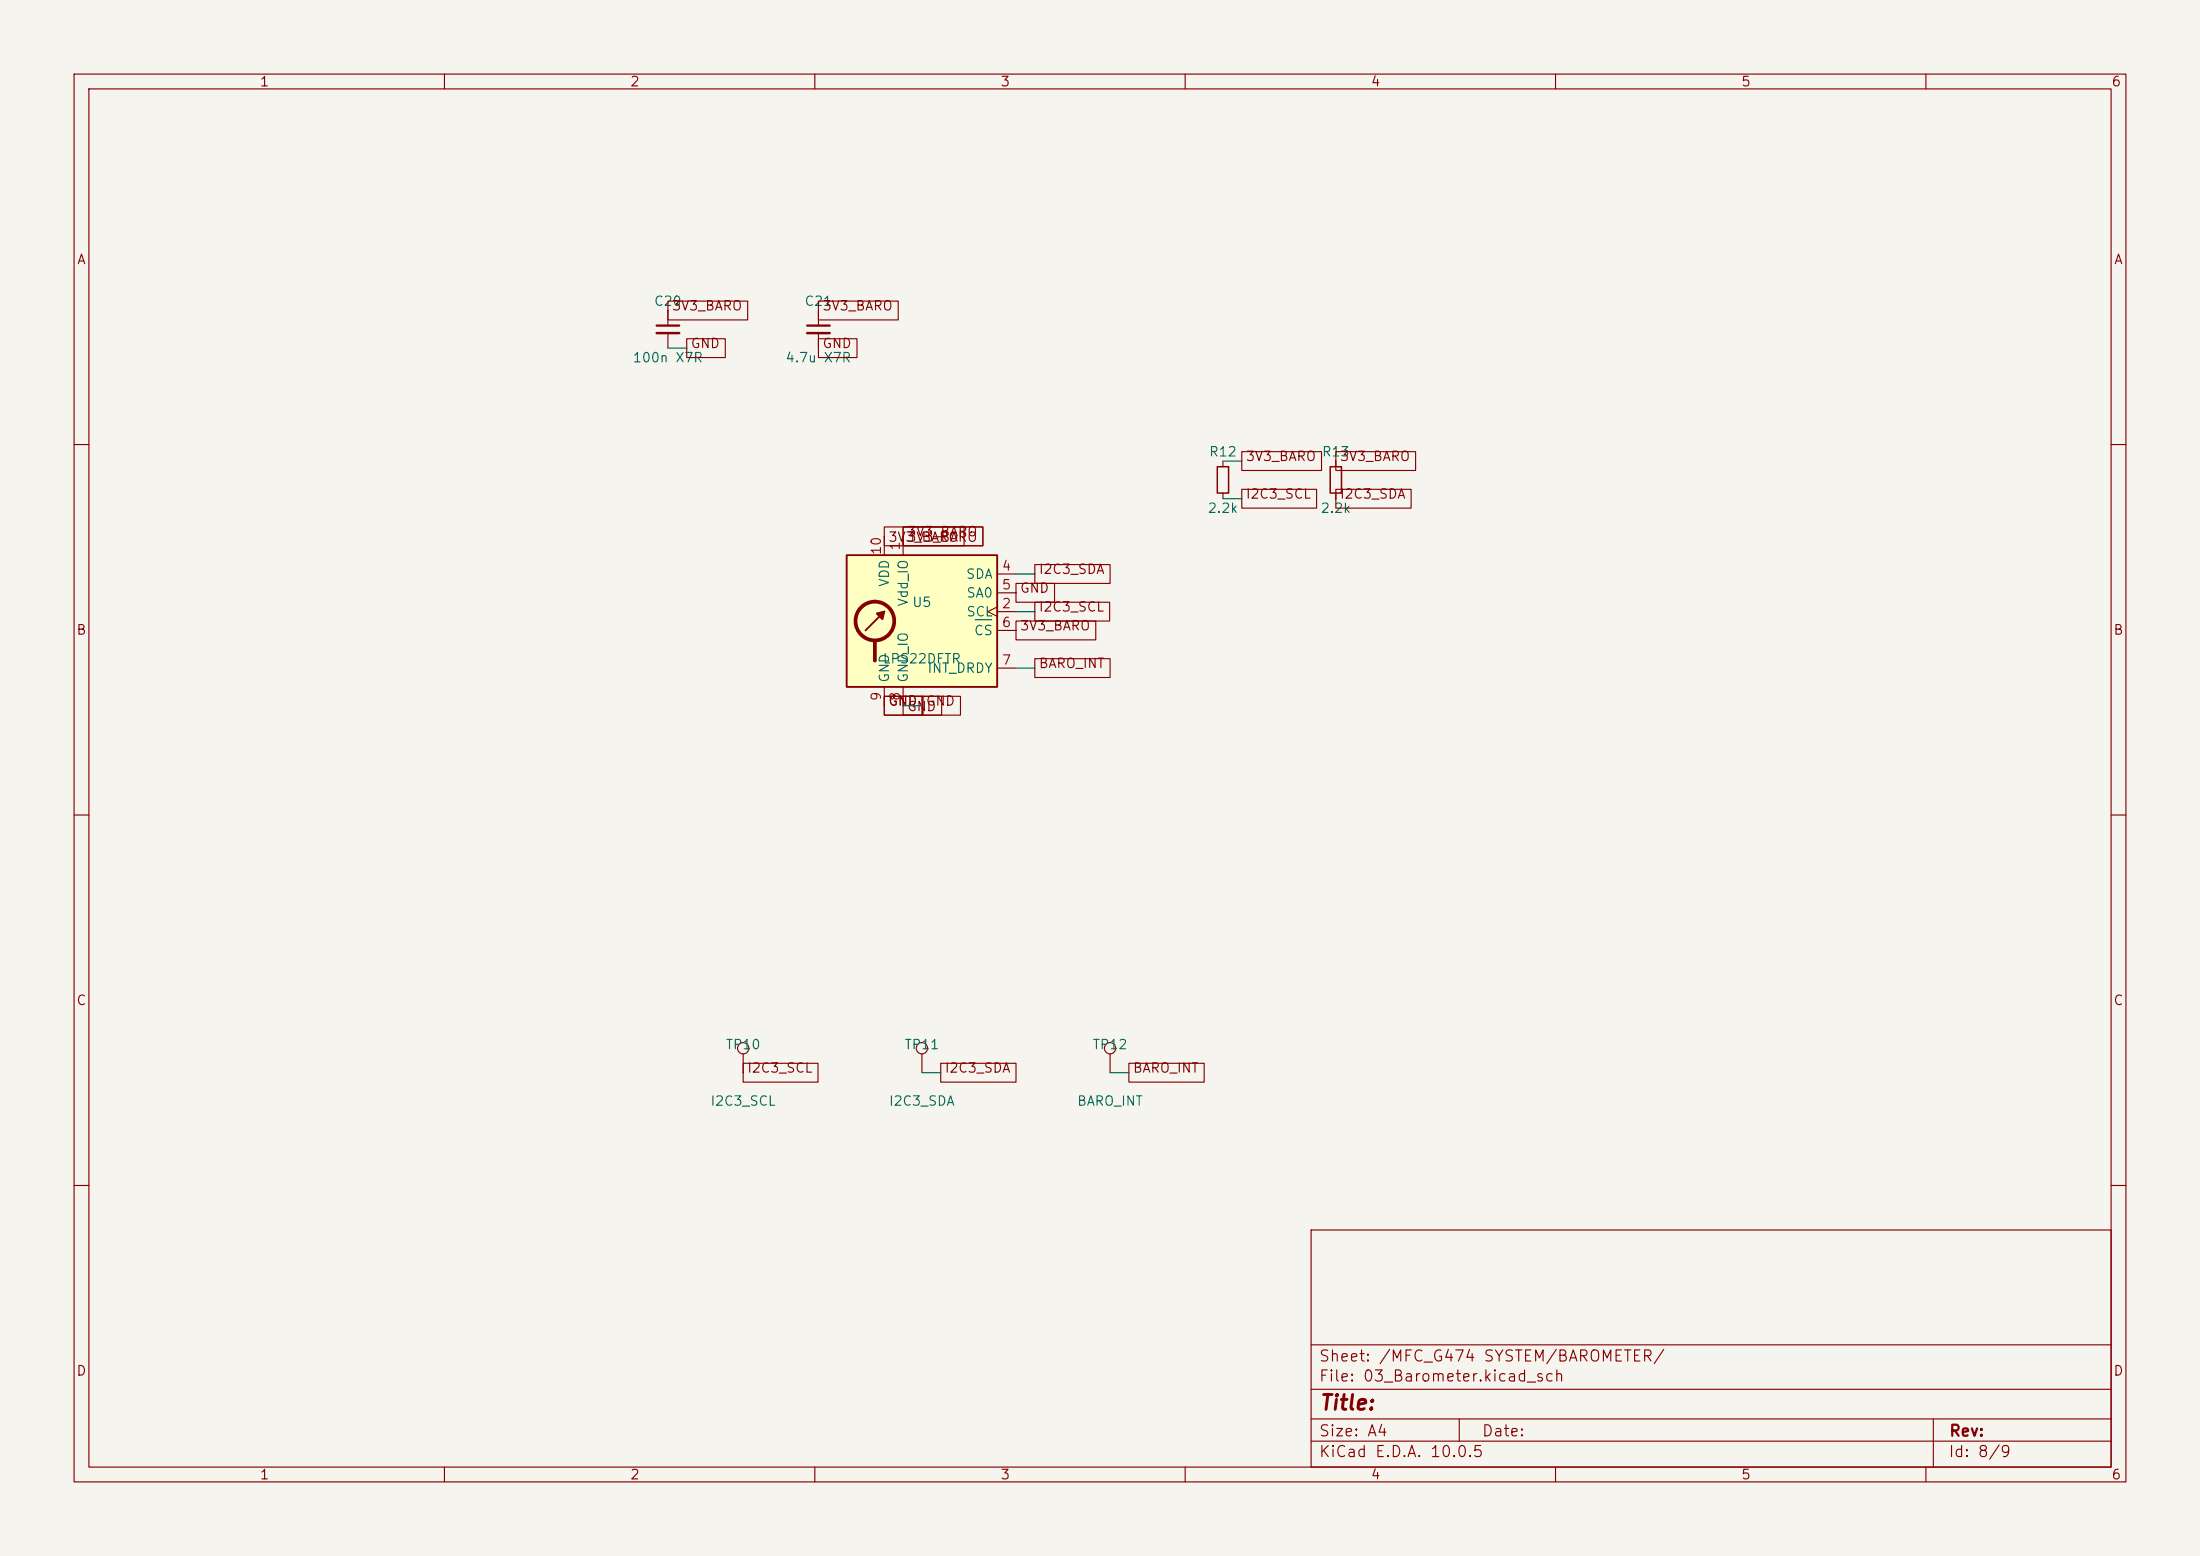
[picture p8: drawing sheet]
(kicad_sch
 (version 20260306)
 (generator "eeschema")
 (generator_version "10.0")
 (paper "A4")
 (lib_symbols
  (symbol "Connector:TestPoint"
   (pin_numbers (hide yes))
   (pin_names
    (offset 0.762) (hide yes)) (exclude_from_sim no) (in_bom yes) (on_board yes)
   (in_pos_files yes)
   (duplicate_pin_numbers_are_jumpers no)
   (property "Reference" "TP" (at 0 6.858 0) (show_name no) (do_not_autoplace no) (effects (font (size 1.27 1.27))))
   (property "Value" "TestPoint" (at 0 5.08 0) (show_name no) (do_not_autoplace no) (effects (font (size 1.27 1.27))))
   (property "Footprint" "" (at 5.08 0 0) (show_name no) (do_not_autoplace no) (hide yes) (effects (font (size 1.27 1.27))))
   (property "Datasheet" "" (at 5.08 0 0) (show_name no) (do_not_autoplace no) (hide yes) (effects (font (size 1.27 1.27))))
   (property "Description" "test point" (at 0 0 0) (show_name no) (do_not_autoplace no) (hide yes) (effects (font (size 1.27 1.27))))
   (symbol "TestPoint_0_1"
    (circle (center 0 3.302) (radius 0.762) (stroke (width 0) (type default)) (fill (type none))))
   (symbol "TestPoint_1_1"
    (pin passive line (at 0 0 90) (length 2.54) (name "1" (effects (font (size 1.27 1.27)))) (number "1" (effects (font (size 1.27 1.27))))))
   (embedded_fonts no))
  (symbol "Device:C_Small"
   (pin_numbers (hide yes))
   (pin_names
    (offset 0.254) (hide yes)) (exclude_from_sim no) (in_bom yes) (on_board yes)
   (in_pos_files yes)
   (duplicate_pin_numbers_are_jumpers no)
   (property "Reference" "C" (at 0.254 1.778 0) (show_name no) (do_not_autoplace no) (effects (font (size 1.27 1.27)) (justify left)))
   (property "Value" "C_Small" (at 0.254 -2.032 0) (show_name no) (do_not_autoplace no) (effects (font (size 1.27 1.27)) (justify left)))
   (property "Footprint" "" (at 0 0 0) (show_name no) (do_not_autoplace no) (hide yes) (effects (font (size 1.27 1.27))))
   (property "Datasheet" "" (at 0 0 0) (show_name no) (do_not_autoplace no) (hide yes) (effects (font (size 1.27 1.27))))
   (property "Description" "Unpolarized capacitor, small symbol" (at 0 0 0) (show_name no) (do_not_autoplace no) (hide yes) (effects (font (size 1.27 1.27))))
   (symbol "C_Small_0_1"
    (polyline (pts (xy -1.524 0.508) (xy 1.524 0.508)) (stroke (width 0.3048) (type default)) (fill (type none)))
    (polyline (pts (xy -1.524 -0.508) (xy 1.524 -0.508)) (stroke (width 0.3302) (type default)) (fill (type none))))
   (symbol "C_Small_1_1"
    (pin passive line (at 0 2.54 270) (length 2.032) (name "" (effects (font (size 1.27 1.27)))) (number "1" (effects (font (size 1.27 1.27)))))
    (pin passive line (at 0 -2.54 90) (length 2.032) (name "" (effects (font (size 1.27 1.27)))) (number "2" (effects (font (size 1.27 1.27))))))
   (embedded_fonts no))
  (symbol "Device:R_Small"
   (pin_numbers (hide yes))
   (pin_names
    (offset 0.254) (hide yes)) (exclude_from_sim no) (in_bom yes) (on_board yes)
   (in_pos_files yes)
   (duplicate_pin_numbers_are_jumpers no)
   (property "Reference" "R" (at 0 0 90) (show_name no) (do_not_autoplace no) (effects (font (size 1.016 1.016))))
   (property "Value" "R_Small" (at 1.778 0 90) (show_name no) (do_not_autoplace no) (effects (font (size 1.27 1.27))))
   (property "Footprint" "" (at 0 0 0) (show_name no) (do_not_autoplace no) (hide yes) (effects (font (size 1.27 1.27))))
   (property "Datasheet" "" (at 0 0 0) (show_name no) (do_not_autoplace no) (hide yes) (effects (font (size 1.27 1.27))))
   (property "Description" "Resistor, small symbol" (at 0 0 0) (show_name no) (do_not_autoplace no) (hide yes) (effects (font (size 1.27 1.27))))
   (symbol "R_Small_0_1"
    (rectangle (start -0.762 1.778) (end 0.762 -1.778) (stroke (width 0.2032) (type default)) (fill (type none))))
   (symbol "R_Small_1_1"
    (pin passive line (at 0 2.54 270) (length 0.762) (name "" (effects (font (size 1.27 1.27)))) (number "1" (effects (font (size 1.27 1.27)))))
    (pin passive line (at 0 -2.54 90) (length 0.762) (name "" (effects (font (size 1.27 1.27)))) (number "2" (effects (font (size 1.27 1.27))))))
   (embedded_fonts no))
  (symbol "Sensor_Pressure:LPS22DF" (exclude_from_sim no) (in_bom yes) (on_board yes)
   (in_pos_files yes)
   (duplicate_pin_numbers_are_jumpers no)
   (property "Reference" "U" (at -11.43 1.27 0) (show_name no) (do_not_autoplace no) (effects (font (size 1.27 1.27)) (justify right)))
   (property "Value" "LPS22DF" (at -11.176 -1.27 0) (show_name no) (do_not_autoplace no) (effects (font (size 1.27 1.27)) (justify right)))
   (property "Footprint" "Package_LGA:ST_HLGA-10_2x2mm_P0.5mm_LayoutBorder3x2y" (at -1.27 -8.89 0) (show_name no) (do_not_autoplace no) (hide yes) (effects (font (size 1.27 1.27)) (justify left)))
   (property "Datasheet" "https://www.st.com/resource/en/datasheet/lps22df.pdf" (at -1.27 -11.43 0) (show_name no) (do_not_autoplace no) (hide yes) (effects (font (size 1.27 1.27)) (justify left)))
   (property "Description" "MEMS absolute pressure sensor, 260-1260 hPa, 1-200Hz ODR, 24bit, I2C/I3C/SPI interface, 2x2mm ST_HLGA-10L" (at 0 0 0) (show_name no) (do_not_autoplace no) (hide yes) (effects (font (size 1.27 1.27))))
   (symbol "LPS22DF_0_1"
    (rectangle (start -10.16 10.16) (end 10.16 -7.62) (stroke (width 0.254) (type default)) (fill (type background)))
    (polyline (pts (xy -7.62 0) (xy -5.08 2.54)) (stroke (width 0.254) (type default)) (fill (type none)))
    (circle (center -6.35 1.27) (radius 2.6162) (stroke (width 0.508) (type default)) (fill (type none)))
    (polyline (pts (xy -6.35 -1.524) (xy -6.35 -4.064)) (stroke (width 0.508) (type default)) (fill (type none)))
    (polyline (pts (xy -5.08 2.54) (xy -5.334 1.524) (xy -6.096 2.286) (xy -5.08 2.54)) (stroke (width 0.254) (type default)) (fill (type outline))))
   (symbol "LPS22DF_1_1"
    (pin power_in line (at -2.54 12.7 270) (length 2.54) (name "Vdd_IO" (effects (font (size 1.27 1.27)))) (number "1" (effects (font (size 1.27 1.27)))))
    (pin input clock (at 12.7 2.54 180) (length 2.54) (name "SCL" (effects (font (size 1.27 1.27)))) (number "2" (effects (font (size 1.27 1.27))))
    (alternate "SPC" input clock))
    (pin passive line (at -5.08 -10.16 90) (length 2.54) (hide yes) (name "GND" (effects (font (size 1.27 1.27)))) (number "3" (effects (font (size 1.27 1.27)))))
    (pin bidirectional line (at 12.7 7.62 180) (length 2.54) (name "SDA" (effects (font (size 1.27 1.27)))) (number "4" (effects (font (size 1.27 1.27))))
    (alternate "SDI" input line)
    (alternate "SDI/SDO" bidirectional line))
    (pin input line (at 12.7 5.08 180) (length 2.54) (name "SA0" (effects (font (size 1.27 1.27)))) (number "5" (effects (font (size 1.27 1.27))))
    (alternate "SDO" output line))
    (pin input line (at 12.7 0 180) (length 2.54) (name "~{CS}" (effects (font (size 1.27 1.27)))) (number "6" (effects (font (size 1.27 1.27)))))
    (pin output line (at 12.7 -5.08 180) (length 2.54) (name "INT_DRDY" (effects (font (size 1.27 1.27)))) (number "7" (effects (font (size 1.27 1.27)))))
    (pin power_in line (at -2.54 -10.16 90) (length 2.54) (name "GND_IO" (effects (font (size 1.27 1.27)))) (number "8" (effects (font (size 1.27 1.27)))))
    (pin power_in line (at -5.08 -10.16 90) (length 2.54) (name "GND" (effects (font (size 1.27 1.27)))) (number "9" (effects (font (size 1.27 1.27)))))
    (pin power_in line (at -5.08 12.7 270) (length 2.54) (name "VDD" (effects (font (size 1.27 1.27)))) (number "10" (effects (font (size 1.27 1.27))))))
   (embedded_fonts no)))
 (wire
  (pts (xy 137.16 82.55) (xy 139.7 82.55))
  (stroke (width 0) (type default)))
 (wire
  (pts (xy 137.16 90.17) (xy 139.7 90.17))
  (stroke (width 0) (type default)))
 (wire
  (pts (xy 165.1 67.31) (xy 167.64 67.31))
  (stroke (width 0) (type default)))
 (wire
  (pts (xy 165.1 62.23) (xy 167.64 62.23))
  (stroke (width 0) (type default)))
 (wire
  (pts (xy 90.17 46.99) (xy 92.71 46.99))
  (stroke (width 0) (type default)))
 (wire
  (pts (xy 124.46 144.78) (xy 127 144.78))
  (stroke (width 0) (type default)))
 (wire
  (pts (xy 121.92 95.25) (xy 124.46 95.25))
  (stroke (width 0) (type default)))
 (wire
  (pts (xy 149.86 144.78) (xy 152.4 144.78))
  (stroke (width 0) (type default)))
 (wire
  (pts (xy 137.16 77.47) (xy 139.7 77.47))
  (stroke (width 0) (type default)))
 (global_label "GND"
  (shape passive)
  (at 124.46 95.25 0)
  (effects (font (size 1.27 1.27)) (justify left bottom))
  (property "Intersheetrefs" "${INTERSHEET_REFS}" (at 124.46 95.25 0) (hide yes) (show_name no) (do_not_autoplace no) (effects (font (size 1.27 1.27)))))
 (global_label "GND"
  (shape passive)
  (at 119.38 95.25 0)
  (effects (font (size 1.27 1.27)) (justify left bottom))
  (property "Intersheetrefs" "${INTERSHEET_REFS}" (at 119.38 95.25 0) (hide yes) (show_name no) (do_not_autoplace no) (effects (font (size 1.27 1.27)))))
 (global_label "I2C3_SCL"
  (shape passive)
  (at 167.64 67.31 0)
  (effects (font (size 1.27 1.27)) (justify left bottom))
  (property "Intersheetrefs" "${INTERSHEET_REFS}" (at 167.64 67.31 0) (hide yes) (show_name no) (do_not_autoplace no) (effects (font (size 1.27 1.27)))))
 (global_label "BARO_INT"
  (shape passive)
  (at 139.7 90.17 0)
  (effects (font (size 1.27 1.27)) (justify left bottom))
  (property "Intersheetrefs" "${INTERSHEET_REFS}" (at 139.7 90.17 0) (hide yes) (show_name no) (do_not_autoplace no) (effects (font (size 1.27 1.27)))))
 (global_label "3V3_BARO"
  (shape passive)
  (at 180.34 62.23 0)
  (effects (font (size 1.27 1.27)) (justify left bottom))
  (property "Intersheetrefs" "${INTERSHEET_REFS}" (at 180.34 62.23 0) (hide yes) (show_name no) (do_not_autoplace no) (effects (font (size 1.27 1.27)))))
 (global_label "GND"
  (shape passive)
  (at 119.38 95.25 0)
  (effects (font (size 1.27 1.27)) (justify left bottom))
  (property "Intersheetrefs" "${INTERSHEET_REFS}" (at 119.38 95.25 0) (hide yes) (show_name no) (do_not_autoplace no) (effects (font (size 1.27 1.27)))))
 (global_label "I2C3_SCL"
  (shape passive)
  (at 100.33 144.78 0)
  (effects (font (size 1.27 1.27)) (justify left bottom))
  (property "Intersheetrefs" "${INTERSHEET_REFS}" (at 100.33 144.78 0) (hide yes) (show_name no) (do_not_autoplace no) (effects (font (size 1.27 1.27)))))
 (global_label "BARO_INT"
  (shape passive)
  (at 152.4 144.78 0)
  (effects (font (size 1.27 1.27)) (justify left bottom))
  (property "Intersheetrefs" "${INTERSHEET_REFS}" (at 152.4 144.78 0) (hide yes) (show_name no) (do_not_autoplace no) (effects (font (size 1.27 1.27)))))
 (global_label "3V3_BARO"
  (shape passive)
  (at 137.16 85.09 0)
  (effects (font (size 1.27 1.27)) (justify left bottom))
  (property "Intersheetrefs" "${INTERSHEET_REFS}" (at 137.16 85.09 0) (hide yes) (show_name no) (do_not_autoplace no) (effects (font (size 1.27 1.27)))))
 (global_label "3V3_BARO"
  (shape passive)
  (at 121.92 72.39 0)
  (effects (font (size 1.27 1.27)) (justify left))
  (property "Intersheetrefs" "${INTERSHEET_REFS}" (at 121.92 72.39 0) (hide yes) (show_name no) (do_not_autoplace no) (effects (font (size 1.27 1.27)))))
 (global_label "GND"
  (shape passive)
  (at 110.49 46.99 0)
  (effects (font (size 1.27 1.27)) (justify left bottom))
  (property "Intersheetrefs" "${INTERSHEET_REFS}" (at 110.49 46.99 0) (hide yes) (show_name no) (do_not_autoplace no) (effects (font (size 1.27 1.27)))))
 (global_label "I2C3_SDA"
  (shape passive)
  (at 139.7 77.47 0)
  (effects (font (size 1.27 1.27)) (justify left bottom))
  (property "Intersheetrefs" "${INTERSHEET_REFS}" (at 139.7 77.47 0) (hide yes) (show_name no) (do_not_autoplace no) (effects (font (size 1.27 1.27)))))
 (global_label "I2C3_SDA"
  (shape passive)
  (at 127 144.78 0)
  (effects (font (size 1.27 1.27)) (justify left bottom))
  (property "Intersheetrefs" "${INTERSHEET_REFS}" (at 127 144.78 0) (hide yes) (show_name no) (do_not_autoplace no) (effects (font (size 1.27 1.27)))))
 (global_label "3V3_BARO"
  (shape passive)
  (at 90.17 41.91 0)
  (effects (font (size 1.27 1.27)) (justify left bottom))
  (property "Intersheetrefs" "${INTERSHEET_REFS}" (at 90.17 41.91 0) (hide yes) (show_name no) (do_not_autoplace no) (effects (font (size 1.27 1.27)))))
 (global_label "3V3_BARO"
  (shape passive)
  (at 167.64 62.23 0)
  (effects (font (size 1.27 1.27)) (justify left bottom))
  (property "Intersheetrefs" "${INTERSHEET_REFS}" (at 167.64 62.23 0) (hide yes) (show_name no) (do_not_autoplace no) (effects (font (size 1.27 1.27)))))
 (global_label "3V3_BARO"
  (shape passive)
  (at 121.92 72.39 0)
  (effects (font (size 1.27 1.27)) (justify left bottom))
  (property "Intersheetrefs" "${INTERSHEET_REFS}" (at 121.92 72.39 0) (hide yes) (show_name no) (do_not_autoplace no) (effects (font (size 1.27 1.27)))))
 (global_label "GND"
  (shape passive)
  (at 137.16 80.01 0)
  (effects (font (size 1.27 1.27)) (justify left bottom))
  (property "Intersheetrefs" "${INTERSHEET_REFS}" (at 137.16 80.01 0) (hide yes) (show_name no) (do_not_autoplace no) (effects (font (size 1.27 1.27)))))
 (global_label "GND"
  (shape passive)
  (at 92.71 46.99 0)
  (effects (font (size 1.27 1.27)) (justify left bottom))
  (property "Intersheetrefs" "${INTERSHEET_REFS}" (at 92.71 46.99 0) (hide yes) (show_name no) (do_not_autoplace no) (effects (font (size 1.27 1.27)))))
 (global_label "GND"
  (shape passive)
  (at 121.92 95.25 0)
  (effects (font (size 1.27 1.27)) (justify left))
  (property "Intersheetrefs" "${INTERSHEET_REFS}" (at 121.92 95.25 0) (hide yes) (show_name no) (do_not_autoplace no) (effects (font (size 1.27 1.27)))))
 (global_label "3V3_BARO"
  (shape passive)
  (at 110.49 41.91 0)
  (effects (font (size 1.27 1.27)) (justify left bottom))
  (property "Intersheetrefs" "${INTERSHEET_REFS}" (at 110.49 41.91 0) (hide yes) (show_name no) (do_not_autoplace no) (effects (font (size 1.27 1.27)))))
 (global_label "I2C3_SDA"
  (shape passive)
  (at 180.34 67.31 0)
  (effects (font (size 1.27 1.27)) (justify left bottom))
  (property "Intersheetrefs" "${INTERSHEET_REFS}" (at 180.34 67.31 0) (hide yes) (show_name no) (do_not_autoplace no) (effects (font (size 1.27 1.27)))))
 (global_label "3V3_BARO"
  (shape passive)
  (at 119.38 72.39 0)
  (effects (font (size 1.27 1.27)) (justify left))
  (property "Intersheetrefs" "${INTERSHEET_REFS}" (at 119.38 72.39 0) (hide yes) (show_name no) (do_not_autoplace no) (effects (font (size 1.27 1.27)))))
 (global_label "I2C3_SCL"
  (shape passive)
  (at 139.7 82.55 0)
  (effects (font (size 1.27 1.27)) (justify left bottom))
  (property "Intersheetrefs" "${INTERSHEET_REFS}" (at 139.7 82.55 0) (hide yes) (show_name no) (do_not_autoplace no) (effects (font (size 1.27 1.27)))))
 (symbol
  (lib_id "Connector:TestPoint")
  (at 124.46 144.78 0)
  (unit 1)
  (body_style 1)
  (exclude_from_sim no)
  (in_bom yes)
  (on_board yes)
  (in_pos_files yes)
  (dnp no)
  (property "Reference" "TP11" (at 124.46 140.97 0) (show_name no) (do_not_autoplace no) (effects (font (size 1.27 1.27))))
  (property "Value" "I2C3_SDA" (at 124.46 148.59 0) (show_name no) (do_not_autoplace no) (effects (font (size 1.27 1.27))))
  (property "Footprint" "TestPoint:TestPoint_Pad_D1.0mm" (at 124.46 144.78 0) (hide yes) (show_name no) (do_not_autoplace no) (effects (font (size 1.27 1.27))))
  (property "Datasheet" "" (at 124.46 144.78 0) (hide yes) (show_name no) (do_not_autoplace no) (effects (font (size 1.27 1.27))))
  (property "Description" "" (at 124.46 144.78 0) (show_name no) (do_not_autoplace no) (effects (font (size 1.27 1.27))))
  (pin "1")
  (instances (project "HPR_FC_G474_3S" (path "" (reference "TP11") (unit 1))) (project "03_Barometer" (path "" (reference "TP11") (unit 1)))))
 (symbol
  (lib_id "Device:C_Small")
  (at 90.17 44.45 0)
  (unit 1)
  (body_style 1)
  (exclude_from_sim no)
  (in_bom yes)
  (on_board yes)
  (in_pos_files yes)
  (dnp no)
  (property "Reference" "C20" (at 90.17 40.64 0) (show_name no) (do_not_autoplace no) (effects (font (size 1.27 1.27))))
  (property "Value" "100n X7R" (at 90.17 48.26 0) (show_name no) (do_not_autoplace no) (effects (font (size 1.27 1.27))))
  (property "Footprint" "Capacitor_SMD:C_0402_1005Metric" (at 90.17 44.45 0) (hide yes) (show_name no) (do_not_autoplace no) (effects (font (size 1.27 1.27))))
  (property "Datasheet" "" (at 90.17 44.45 0) (hide yes) (show_name no) (do_not_autoplace no) (effects (font (size 1.27 1.27))))
  (property "Description" "" (at 90.17 44.45 0) (show_name no) (do_not_autoplace no) (effects (font (size 1.27 1.27))))
  (pin "1")
  (pin "2")
  (instances (project "HPR_FC_G474_3S" (path "" (reference "C20") (unit 1))) (project "03_Barometer" (path "" (reference "C20") (unit 1)))))
 (symbol
  (lib_id "Connector:TestPoint")
  (at 149.86 144.78 0)
  (unit 1)
  (body_style 1)
  (exclude_from_sim no)
  (in_bom yes)
  (on_board yes)
  (in_pos_files yes)
  (dnp no)
  (property "Reference" "TP12" (at 149.86 140.97 0) (show_name no) (do_not_autoplace no) (effects (font (size 1.27 1.27))))
  (property "Value" "BARO_INT" (at 149.86 148.59 0) (show_name no) (do_not_autoplace no) (effects (font (size 1.27 1.27))))
  (property "Footprint" "TestPoint:TestPoint_Pad_D1.0mm" (at 149.86 144.78 0) (hide yes) (show_name no) (do_not_autoplace no) (effects (font (size 1.27 1.27))))
  (property "Datasheet" "" (at 149.86 144.78 0) (hide yes) (show_name no) (do_not_autoplace no) (effects (font (size 1.27 1.27))))
  (property "Description" "" (at 149.86 144.78 0) (show_name no) (do_not_autoplace no) (effects (font (size 1.27 1.27))))
  (pin "1")
  (instances (project "HPR_FC_G474_3S" (path "" (reference "TP12") (unit 1))) (project "03_Barometer" (path "" (reference "TP12") (unit 1)))))
 (symbol
  (lib_id "Device:R_Small")
  (at 180.34 64.77 0)
  (unit 1)
  (body_style 1)
  (exclude_from_sim no)
  (in_bom yes)
  (on_board yes)
  (in_pos_files yes)
  (dnp no)
  (property "Reference" "R13" (at 180.34 60.96 0) (show_name no) (do_not_autoplace no) (effects (font (size 1.27 1.27))))
  (property "Value" "2.2k" (at 180.34 68.58 0) (show_name no) (do_not_autoplace no) (effects (font (size 1.27 1.27))))
  (property "Footprint" "Resistor_SMD:R_0402_1005Metric" (at 180.34 64.77 0) (hide yes) (show_name no) (do_not_autoplace no) (effects (font (size 1.27 1.27))))
  (property "Datasheet" "" (at 180.34 64.77 0) (hide yes) (show_name no) (do_not_autoplace no) (effects (font (size 1.27 1.27))))
  (property "Description" "" (at 180.34 64.77 0) (show_name no) (do_not_autoplace no) (effects (font (size 1.27 1.27))))
  (pin "1")
  (pin "2")
  (instances (project "HPR_FC_G474_3S" (path "" (reference "R13") (unit 1))) (project "03_Barometer" (path "" (reference "R13") (unit 1)))))
 (symbol
  (lib_id "Sensor_Pressure:LPS22DF")
  (at 124.46 85.09 0)
  (unit 1)
  (body_style 1)
  (exclude_from_sim no)
  (in_bom yes)
  (on_board yes)
  (in_pos_files yes)
  (dnp no)
  (property "Reference" "U5" (at 124.46 81.28 0) (show_name no) (do_not_autoplace no) (effects (font (size 1.27 1.27))))
  (property "Value" "LPS22DFTR" (at 124.46 88.9 0) (show_name no) (do_not_autoplace no) (effects (font (size 1.27 1.27))))
  (property "Footprint" "Package_LGA:ST_HLGA-10_2x2mm_P0.5mm_LayoutBorder3x2y" (at 124.46 85.09 0) (hide yes) (show_name no) (do_not_autoplace no) (effects (font (size 1.27 1.27))))
  (property "Datasheet" "" (at 124.46 85.09 0) (hide yes) (show_name no) (do_not_autoplace no) (effects (font (size 1.27 1.27))))
  (property "Description" "" (at 124.46 85.09 0) (show_name no) (do_not_autoplace no) (effects (font (size 1.27 1.27))))
  (property "MPN" "LPS22DFTR" (at 0 0 0) (hide yes) (show_name no) (do_not_autoplace no) (effects (font (size 1.27 1.27))))
  (pin "9")
  (pin "7")
  (pin "6")
  (pin "8")
  (pin "10")
  (pin "2")
  (pin "1")
  (pin "3")
  (pin "5")
  (pin "4")
  (instances (project "HPR_FC_G474_3S" (path "" (reference "U5") (unit 1))) (project "03_Barometer" (path "" (reference "U5") (unit 1)))))
 (symbol
  (lib_id "Connector:TestPoint")
  (at 100.33 144.78 0)
  (unit 1)
  (body_style 1)
  (exclude_from_sim no)
  (in_bom yes)
  (on_board yes)
  (in_pos_files yes)
  (dnp no)
  (property "Reference" "TP10" (at 100.33 140.97 0) (show_name no) (do_not_autoplace no) (effects (font (size 1.27 1.27))))
  (property "Value" "I2C3_SCL" (at 100.33 148.59 0) (show_name no) (do_not_autoplace no) (effects (font (size 1.27 1.27))))
  (property "Footprint" "TestPoint:TestPoint_Pad_D1.0mm" (at 100.33 144.78 0) (hide yes) (show_name no) (do_not_autoplace no) (effects (font (size 1.27 1.27))))
  (property "Datasheet" "" (at 100.33 144.78 0) (hide yes) (show_name no) (do_not_autoplace no) (effects (font (size 1.27 1.27))))
  (property "Description" "" (at 100.33 144.78 0) (show_name no) (do_not_autoplace no) (effects (font (size 1.27 1.27))))
  (pin "1")
  (instances (project "HPR_FC_G474_3S" (path "" (reference "TP10") (unit 1))) (project "03_Barometer" (path "" (reference "TP10") (unit 1)))))
 (symbol
  (lib_id "Device:R_Small")
  (at 165.1 64.77 0)
  (unit 1)
  (body_style 1)
  (exclude_from_sim no)
  (in_bom yes)
  (on_board yes)
  (in_pos_files yes)
  (dnp no)
  (property "Reference" "R12" (at 165.1 60.96 0) (show_name no) (do_not_autoplace no) (effects (font (size 1.27 1.27))))
  (property "Value" "2.2k" (at 165.1 68.58 0) (show_name no) (do_not_autoplace no) (effects (font (size 1.27 1.27))))
  (property "Footprint" "Resistor_SMD:R_0402_1005Metric" (at 165.1 64.77 0) (hide yes) (show_name no) (do_not_autoplace no) (effects (font (size 1.27 1.27))))
  (property "Datasheet" "" (at 165.1 64.77 0) (hide yes) (show_name no) (do_not_autoplace no) (effects (font (size 1.27 1.27))))
  (property "Description" "" (at 165.1 64.77 0) (show_name no) (do_not_autoplace no) (effects (font (size 1.27 1.27))))
  (pin "1")
  (pin "2")
  (instances (project "HPR_FC_G474_3S" (path "" (reference "R12") (unit 1))) (project "03_Barometer" (path "" (reference "R12") (unit 1)))))
 (symbol
  (lib_id "Device:C_Small")
  (at 110.49 44.45 0)
  (unit 1)
  (body_style 1)
  (exclude_from_sim no)
  (in_bom yes)
  (on_board yes)
  (in_pos_files yes)
  (dnp no)
  (property "Reference" "C21" (at 110.49 40.64 0) (show_name no) (do_not_autoplace no) (effects (font (size 1.27 1.27))))
  (property "Value" "4.7u X7R" (at 110.49 48.26 0) (show_name no) (do_not_autoplace no) (effects (font (size 1.27 1.27))))
  (property "Footprint" "Capacitor_SMD:C_0603_1608Metric" (at 110.49 44.45 0) (hide yes) (show_name no) (do_not_autoplace no) (effects (font (size 1.27 1.27))))
  (property "Datasheet" "" (at 110.49 44.45 0) (hide yes) (show_name no) (do_not_autoplace no) (effects (font (size 1.27 1.27))))
  (property "Description" "" (at 110.49 44.45 0) (show_name no) (do_not_autoplace no) (effects (font (size 1.27 1.27))))
  (pin "1")
  (pin "2")
  (instances (project "HPR_FC_G474_3S" (path "" (reference "C21") (unit 1))) (project "03_Barometer" (path "" (reference "C21") (unit 1))))))
